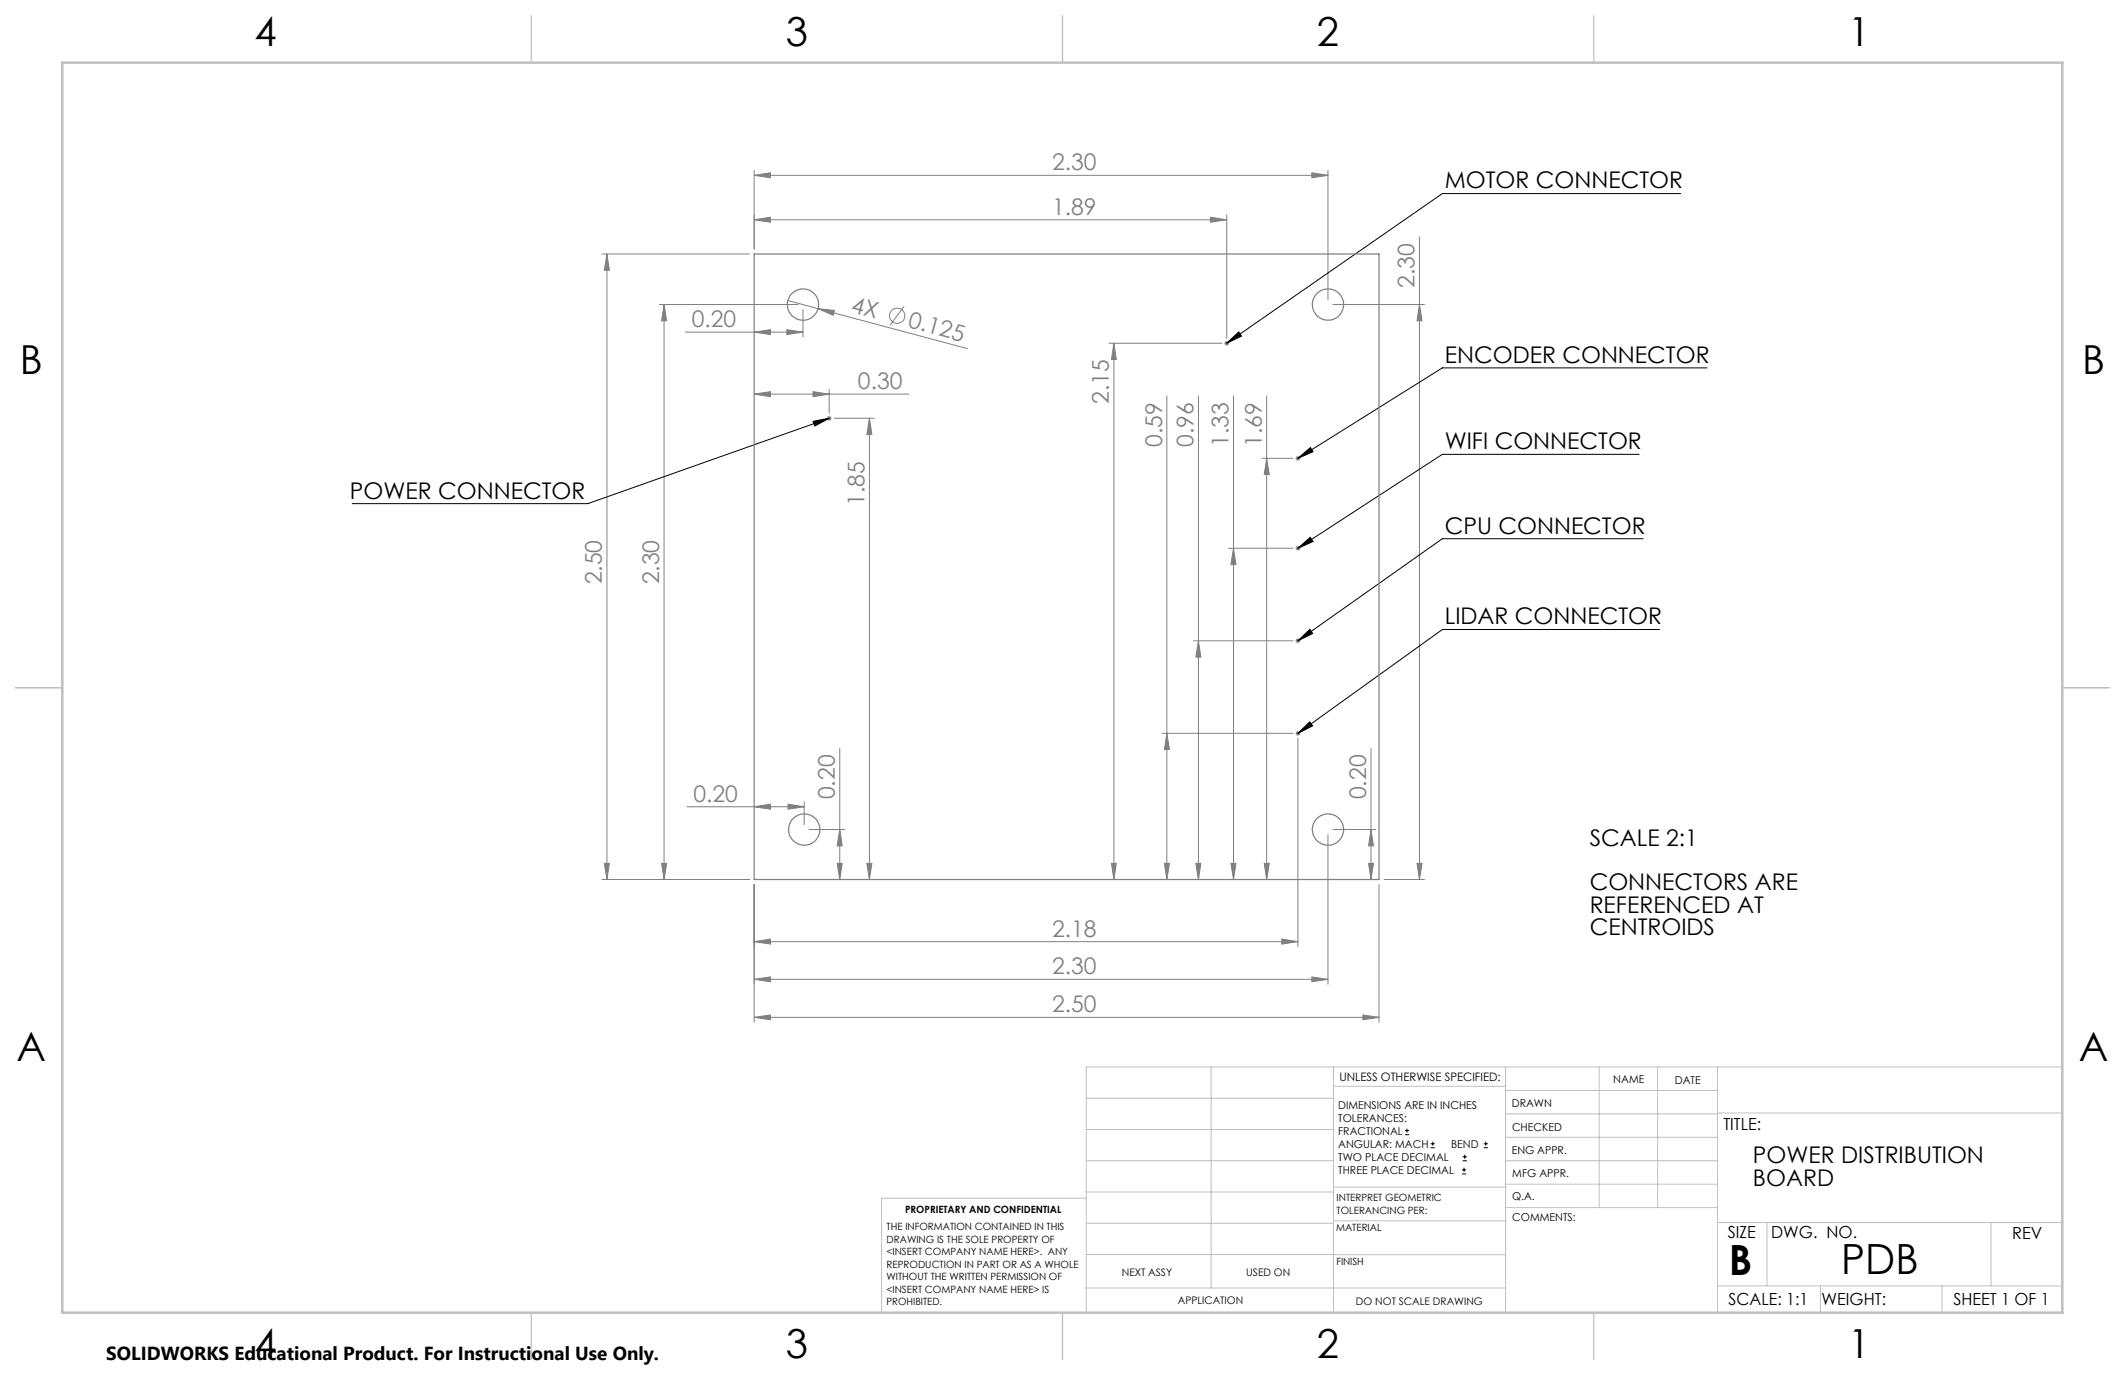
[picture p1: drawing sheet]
<svg xmlns="http://www.w3.org/2000/svg" width="432mm" height="279mm" viewBox="0 0 432 279" stroke-linecap="round" stroke-linejoin="round" font-family="sans-serif">
<g fill="none" stroke="#808080" stroke-width=".2">
<path d="M153.2 35.6l3.4-.5v1zM153.2 34.6v16M153.2 35.6h116.6M266.6 35.1l3.2 .5-3.2 .5zM269.8 34.6v26.3M122.3 51.6h30M123.3 51.6v127.1M123.3 51.6l.5 3.3h-1zM153.2 44.7l3.4-.6v1.1zM153.2 44.7h96.1M246 44.1l3.3 .6-3.3 .5zM249.3 43.6v25.2"/>
<path d="M288.4 48.2v130.5M133.9 61.9h28.3M134.9 61.9l.6 3.3h-1.1zM134.9 61.9v116.8M139.2 67.5h24M153.2 67.5l3.4-.5v1zM159.9 67l3.3 .5-3.3 .5zM160.1 61.1l6.1 1.6M163.2 62.9v5.6M165.2 79.6l3.3 .5-3.3 .5zM166.2 62.7l3.3 .4-.2 1zM166.2 62.7l30.4 8.1"/>
<path d="M168.5 79.1v4.9M183.7 62.2l-2.8 3.9M225.4 69.7h22.9M226.3 69.7l.5 3.4h-1zM226.3 69.7v109M248.8 69.7h1M248.9 69.4l.7 .7M249.3 69.3v1M249.6 69.4l-.7 .7M270.9 61.9h18.6M288.4 61.9l.6 3.3h-1.1zM153.2 80.1l3.4-.5v1z"/>
<path d="M153.2 80.1h31.5M168 85h1M168.1 84.6l.7 .8M168.5 84.5v1M168.8 84.6l-.7 .8M169.5 85h8.2M176.7 85v93.7M176.7 85l.5 3.3h-1.1zM237.1 80.5v98.2M243.5 80.5v98.2M250.6 80.5v98.2M256.4 93.1h6.3"/>
<path d="M257.4 93.1l.5 3.3h-1zM257.4 80.5v98.2M263.2 93.1h1.1M263.4 92.8l.7 .7M263.7 92.6v1M264.1 92.8l-.7 .7M249.6 111.4h13.1M250.6 111.4l.5 3.3h-1zM263.2 111.4h1.1M263.4 111.1l.7 .7M263.7 110.9v1M264.1 111.1l-.7 .7"/>
<path d="M242.5 130.2h20.2M243.5 130.2l.5 3.3h-1zM263.2 130.2h1.1M263.4 129.9l.7 .7M263.7 129.7v1M264.1 129.9l-.7 .7M170.6 152.1v26.6M236.1 149h26.6M237.1 149l.5 3.3h-1zM263.2 149h1.1M263.4 148.7l.7 .7M263.7 148.5v1"/>
<path d="M263.7 150v42.3M264.1 148.7l-.7 .7M278.6 152.1v26.6M122.3 178.7h30M122.8 175.4h1l-.5 3.3zM134.4 175.4h1.1l-.6 3.3zM139.6 163.9h23.8M153.2 163.9l3.4-.5v1zM153.2 179.7v28M160.1 163.4l3.3 .5-3.3 .5zM163.4 162.9v4.7M164.4 168.6h7.2"/>
<path d="M170.1 175.4h1l-.5 3.3zM170.6 168.6l.5 3.3h-1zM176.1 175.4h1.1l-.5 3.3zM225.8 175.4h1l-.5 3.3zM236.6 175.4h1l-.5 3.3zM243 175.4h1l-.5 3.3zM250.1 175.4h1l-.5 3.3zM256.9 175.4h1l-.5 3.3zM269.8 169.6v30.4M270.9 168.6h8.7M278.1 175.4h1l-.5 3.3zM278.6 168.6l.5 3.3h-1z"/>
<path d="M280.2 179.7v28M281.2 178.7h8.3M287.9 175.4h1.1l-.6 3.3zM153.2 199l3.4-.5v1zM153.2 191.3l3.4-.5v1zM153.2 199h116.6M153.2 191.3h110.5M260.5 190.8l3.2 .5-3.2 .5zM266.6 198.5l3.2 .5-3.2 .5zM153.2 206.7l3.4-.5v1zM153.2 206.7h127M276.9 206.2l3.3 .5-3.3 .5z"/>
<circle cx="182.3" cy="64.2" r="1.55"/>
</g>
<g fill="none" stroke="#000" stroke-width=".2">
<path d="M341.5 39.3h-48.4l-43.8 30.4M249.3 69.7l2.4-2.2 .6 .8zM346.9 74.8h-53.8l-29.4 18.3M165.2 85.6l3.3-.6-2.9 1.6zM168.5 85l-49 17.3h-47.9M263.7 93.1l2.6-2.2 .5 .9zM333.1 92.3h-40l-29.4 19.1M263.7 111.4l2.5-2.2 .6 .8zM333.9 109.5h-40.8l-29.4 20.7M263.7 130.2l2.5-2.3 .5 .8zM337.2 127.9h-44.1l-29.4 21.1M263.7 149l2.4-2.3 .6 .8z"/>
<path d="M285.5 230.6h.8M285.5 229.7h.8M285.9 229.3v.9M290.7 233.2h.8M290.7 232.4h.8M291.1 232v.8M297.1 238.5h.8M297.1 237.7h.8M297.2 235.9h.9M297.2 235.1h.9M297.5 237.3v.8M297.6 234.6v.9"/>
<path d="M301.5 233.2h.8M301.5 232.4h.8M301.9 232v.8"/>
</g>
<g fill="none" stroke="#808080" stroke-width=".25">
<path d="M153.2 51.6h127v127.1h-127z"/>
<circle cx="163.2" cy="61.9" r="3.2"/>
<circle cx="269.8" cy="61.9" r="3.2"/>
<circle cx="163.4" cy="168.6" r="3.2"/>
<circle cx="269.8" cy="168.6" r="3.2"/>
</g>
<g fill="none" stroke="#c0c0c0" stroke-width=".2">
<path d="M246.1 216.8v44.9M271 216.8v49.9M305.9 216.8v49.9M324.9 216.8v28.6M336.8 216.8v28.6M349 216.8v49.9M419.1 216.8h-198.4v49.9M220.7 235.9h50.3M220.7 229.5h50.3M220.7 223.2h50.3M271 220.7h34.9M305.9 231.1h43.1"/>
<path d="M305.9 226.3h43.1M305.9 221.6h43.1M305.9 235.9h43.1M349 226.2h70.1M220.7 248.6h50.3M220.7 242.2h50.3M220.7 254.9h50.3M220.7 243.5h-41.6v23.2M271 255h34.9M271 248.1h35M271 241.2h35M305.9 240.6h43.1"/>
<path d="M306 245.4h43M349 248.4h70.1M359.1 248.4v12.9M404.6 248.4v12.9M220.7 261.7h85.2M349 261.3h70.1M369.9 261.3v5.4M394.6 261.3v5.4"/>
</g>
<path d="M108 3.2v9.5M215.9 3.2v9.5M323.8 3.2v9.5M3.1 139.7h9.6M419.1 139.7h9.5M108 266.7v9.6M215.9 266.7v9.6M323.8 266.7v9.6" fill="none" stroke="#c0c0c0" stroke-width=".25"/>
<path d="M12.7 12.7h406.4v254h-406.4z" fill="none" stroke="#c0c0c0" stroke-width=".5"/>
<g fill="#808080">
<path d="M166.2 62.7l3.3 .4-.2 1z"/>
<path d="M159.9 67l3.3 .5-3.3 .5zM153.2 67.5l3.4-.5v1zM160.1 163.4l3.3 .5-3.3 .5zM153.2 163.9l3.4-.5v1zM266.6 198.5l3.2 .5-3.2 .5zM153.2 199l3.4-.5v1zM266.6 35.1l3.2 .5-3.2 .5zM153.2 35.6l3.4-.5v1zM165.2 79.6l3.3 .5-3.3 .5zM153.2 80.1l3.4-.5v1zM260.5 190.8l3.2 .5-3.2 .5zM153.2 191.3l3.4-.5v1z"/>
<path d="M153.2 206.7l3.4-.5v1zM276.9 206.2l3.3 .5-3.3 .5zM153.2 44.7l3.4-.6v1.1zM246 44.1l3.3 .6-3.3 .5z"/>
<path d="M256.9 175.4h1l-.5 3.3zM257.4 93.1l.5 3.3h-1z"/>
<path d="M123.3 51.6l.5 3.3h-1zM122.8 175.4h1l-.5 3.3zM170.6 168.6l.5 3.3h-1zM170.1 175.4h1l-.5 3.3zM278.6 168.6l.5 3.3h-1zM278.1 175.4h1l-.5 3.3zM288.4 61.9l.6 3.3h-1.1zM287.9 175.4h1.1l-.6 3.3zM134.9 61.9l.6 3.3h-1.1zM134.4 175.4h1.1l-.6 3.3zM176.7 85l.5 3.3h-1.1zM176.1 175.4h1.1l-.5 3.3zM226.3 69.7l.5 3.4h-1zM225.8 175.4h1l-.5 3.3zM250.6 111.4l.5 3.3h-1zM250.1 175.4h1l-.5 3.3zM243.5 130.2l.5 3.3h-1zM243 175.4h1l-.5 3.3zM237.1 149l.5 3.3h-1zM236.6 175.4h1l-.5 3.3z"/>
</g>
<path d="M263.7 93.1l2.6-2.2 .5 .9zM263.7 111.4l2.5-2.2 .6 .8zM263.7 130.2l2.5-2.3 .5 .8zM263.7 149l2.4-2.3 .6 .8zM249.3 69.7l2.4-2.2 .6 .8zM165.2 85.6l3.3-.6-2.9 1.6z" fill="#000"/>
<g font-size="8.5">
<text x="351.3" y="259">B</text>
<text x="374.2" y="258.9">PDB</text>
</g>
<g font-size="8.1">
<text x="51.7" y="9.3">4</text>
<text x="159.7" y="9.3">3</text>
<text x="267.6" y="9.3">2</text>
<text x="375.6" y="9.3">1</text>
<text x="4" y="76">B</text>
<text x="423.1" y="76">B</text>
<text x="3.3" y="215.7">A</text>
<text x="422.4" y="215.7">A</text>
<text x="51.7" y="276">4</text>
<text x="159.7" y="276">3</text>
<text x="267.6" y="276">2</text>
<text x="375.6" y="276">1</text>
</g>
<g font-size="4.7" fill="#808080">
<text x="213.8" y="34.6">2.30</text>
<text x="213.8" y="43.6">1.89</text>
<text x="287.4" y="58.5" transform="rotate(-90 287.4 58.5)">2.30</text>
<text x="172.8" y="63.4" transform="rotate(15 172.8 63.4)">4X</text>
<text x="140.5" y="66.5">0.20</text>
<text x="184.4" y="66.5" transform="rotate(15 184.4 66.5)">0.125</text>
<text x="174.3" y="79.1">0.30</text>
<text x="225.3" y="82" transform="rotate(-90 225.3 82)">2.15</text>
<text x="236.1" y="90.8" transform="rotate(-90 236.1 90.8)">0.59</text>
<text x="242.5" y="90.8" transform="rotate(-90 242.5 90.8)">0.96</text>
<text x="249.6" y="90.8" transform="rotate(-90 249.6 90.8)">1.33</text>
<text x="256.4" y="90.8" transform="rotate(-90 256.4 90.8)">1.69</text>
<text x="175.7" y="102.9" transform="rotate(-90 175.7 102.9)">1.85</text>
<text x="122.3" y="118.8" transform="rotate(-90 122.3 118.8)">2.50</text>
<text x="133.9" y="118.8" transform="rotate(-90 133.9 118.8)">2.30</text>
<text x="140.9" y="162.9">0.20</text>
<text x="169.6" y="162.4" transform="rotate(-90 169.6 162.4)">0.20</text>
<text x="277.6" y="162.4" transform="rotate(-90 277.6 162.4)">0.20</text>
<text x="213.8" y="190.3">2.18</text>
<text x="213.8" y="198">2.30</text>
<text x="213.8" y="205.7">2.50</text>
</g>
<g font-size="4.7">
<text x="293.6" y="38.3">MOTOR CONNECTOR</text>
<text x="293.6" y="73.7">ENCODER CONNECTOR</text>
<text x="293.6" y="91.3">WIFI CONNECTOR</text>
<text x="71.1" y="101.3">POWER CONNECTOR</text>
<text x="293.6" y="108.4">CPU CONNECTOR</text>
<text x="293.6" y="126.9">LIDAR CONNECTOR</text>
<text x="323" y="171.9">SCALE 2:1</text>
<text x="323" y="180.9">CONNECTORS ARE</text>
<text x="323" y="185.5">REFERENCED AT</text>
<text x="323" y="190">CENTROIDS</text>
<text x="356.2" y="236.4">POWER DISTRIBUTION</text>
<text x="356.2" y="240.9">BOARD</text>
</g>
<text font-size="3.8" x="21.6" y="276.3">SOLIDWORKS Educational Product. For Instructional Use Only.</text>
<g font-size="3.4">
<text x="350.2" y="229.5">TITLE:</text>
<text x="351.1" y="251.6">SIZE</text>
<text x="359.9" y="251.6">DWG. NO.</text>
<text x="408.9" y="251.7">REV</text>
<text x="351.2" y="265.2">SCALE: 1:1</text>
<text x="370.1" y="265.3">WEIGHT:</text>
<text x="396.9" y="265.2">SHEET 1 OF 1</text>
</g>
<text font-size="2.4" x="272.2" y="219.7">UNLESS OTHERWISE SPECIFIED:</text>
<g font-size="2.2">
<text x="327.8" y="220.1">NAME</text>
<text x="340.3" y="220.2">DATE</text>
<text x="271.9" y="225.3">DIMENSIONS ARE IN INCHES</text>
<text x="271.9" y="227.9">TOLERANCES:</text>
<text x="307.2" y="224.9">DRAWN</text>
<text x="271.9" y="230.6">FRACTIONAL</text>
<text x="271.9" y="233.2">ANGULAR: MACH</text>
<text x="294.9" y="233.2">BEND</text>
<text x="307.3" y="229.8">CHECKED</text>
<text x="271.9" y="235.9">TWO PLACE DECIMAL</text>
<text x="271.9" y="238.5">THREE PLACE DECIMAL</text>
<text x="307.2" y="234.5">ENG APPR.</text>
<text x="307.3" y="239.2">MFG APPR.</text>
<text x="307.3" y="243.9">Q.A.</text>
<text x="307.3" y="248.1">COMMENTS:</text>
</g>
<g font-size="2.1">
<text x="227.9" y="259.2">NEXT ASSY</text>
<text x="253.3" y="259.2">USED ON</text>
<text x="239.3" y="265">APPLICATION</text>
<text x="275.5" y="265.1">DO NOT SCALE DRAWING</text>
</g>
<g font-size="2">
<text x="271.6" y="244.1">INTERPRET GEOMETRIC</text>
<text x="180.2" y="250">THE INFORMATION CONTAINED IN THIS</text>
<text x="183.9" y="246.4">PROPRIETARY AND CONFIDENTIAL</text>
<text x="271.5" y="250.2">MATERIAL</text>
<text x="271.6" y="246.6">TOLERANCING PER:</text>
<text x="180.2" y="252.5">DRAWING IS THE SOLE PROPERTY OF</text>
<text x="180.2" y="255.1">&lt;INSERT COMPANY NAME HERE&gt;. ANY</text>
<text x="180.2" y="257.6">REPRODUCTION IN PART OR AS A WHOLE</text>
<text x="271.5" y="257">FINISH</text>
<text x="180.2" y="260.1">WITHOUT THE WRITTEN PERMISSION OF</text>
<text x="180.2" y="262.6">&lt;INSERT COMPANY NAME HERE&gt; IS</text>
<text x="180.2" y="265.2">PROHIBITED.</text>
</g>
</svg>
